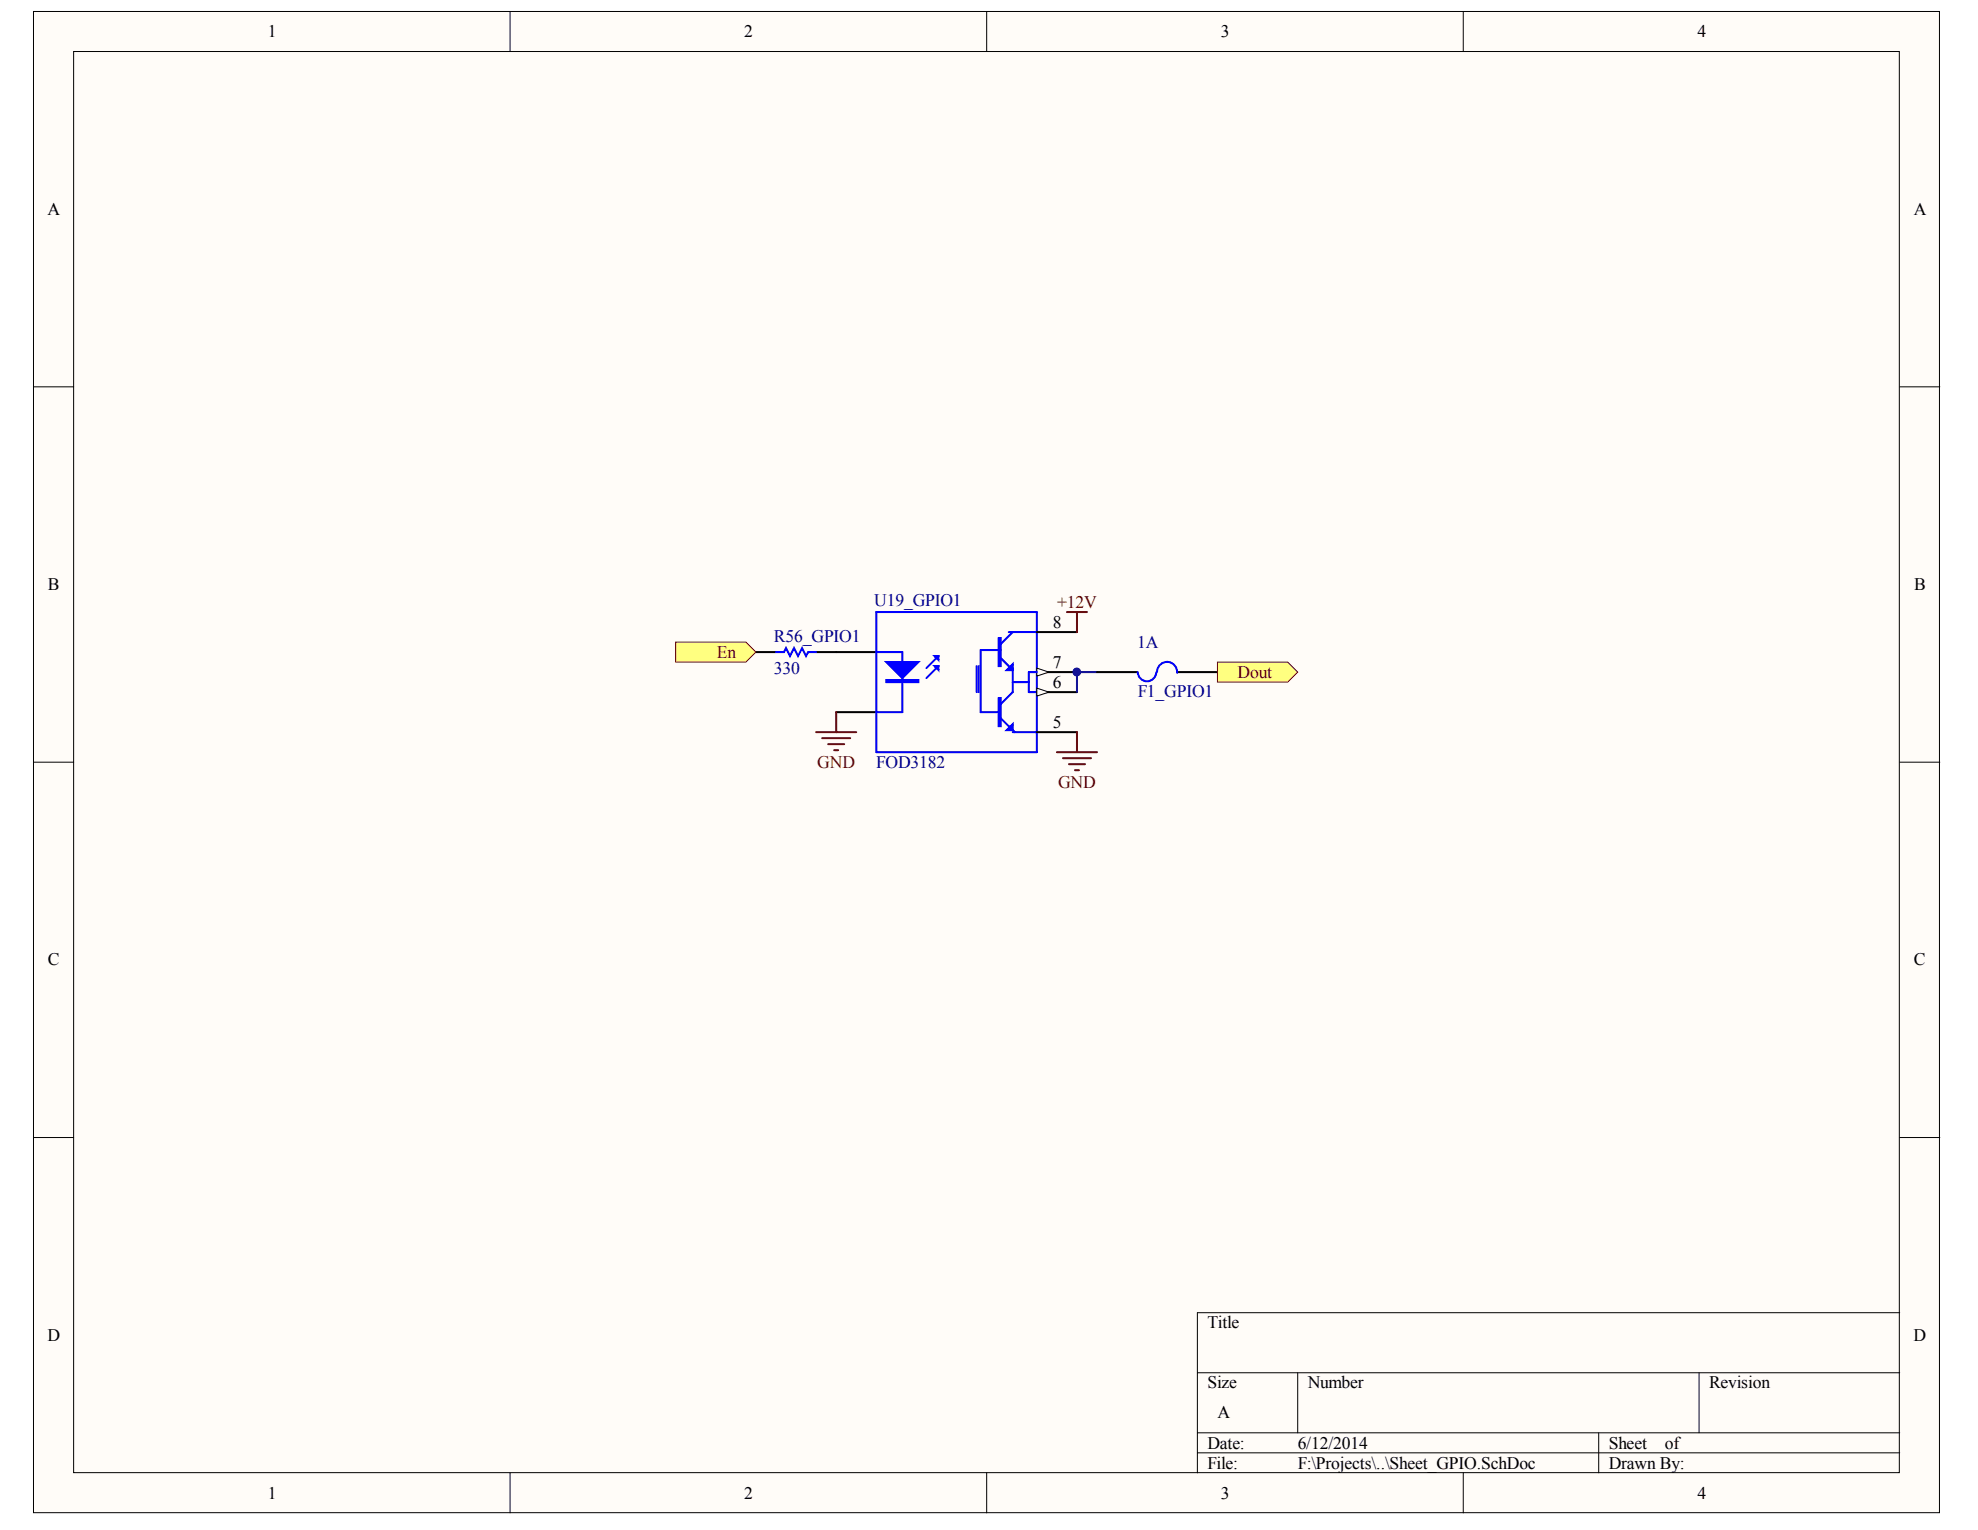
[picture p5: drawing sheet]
<svg xmlns="http://www.w3.org/2000/svg" width="279mm" height="216mm" viewBox="0 0 279 216" stroke-linecap="round" stroke-linejoin="round" font-family="sans-serif">
<g fill="#fffcf8" stroke="#000" stroke-width=".14">
<path d="M4.7 1.6h268.9v211.9h-268.9z"/>
<path d="M10.4 7.3h257.5v200.5h-257.5z"/>
</g>
<g fill="none" stroke="#000" stroke-width=".14">
<path d="M72 1.6v5.7M139.2 1.6v5.7M206.4 1.6v5.7M4.7 54.6h5.7M268 54.6h5.7M4.7 107.6h5.7M268 107.6h5.7M4.7 160.5h5.7M268 160.5h5.7M168.9 193.7h99.1M183.1 193.7v8.5M239.7 193.7v8.5"/>
<path d="M268 185.2h-99.1v22.6M72 207.8v5.7M139.2 207.8v5.7M168.9 202.2h99.1M168.9 205h99.1M206.4 207.8v5.7M225.5 202.2v5.6"/>
</g>
<path d="M118 92h5.6M146.3 89.2h5.6M146.3 97.7h5.6M118 100.5h5.6" fill="none" stroke="#000" stroke-width=".28"/>
<path d="M123.6 86.4h22.7v19.7h-22.7zM123.6 92h3.7v8.5h-3.7M132.4 94l-1.7 1.7M132.4 92.6l-1.7 1.7M140.9 92.6l2 2M142.3 89.2h4M142.9 97.7l-1.7 1.7M142.9 89.2l-1.7 1.7M145.1 97.7h1.2M141.2 101.3l2 2M142.9 103.3h3.4" fill="none" stroke="#00f" stroke-width=".28"/>
<g fill="#00f" stroke="#00f" stroke-width=".28">
<path d="M125 93.4h4.6l-2.3 2.3z"/>
<path d="M131.8 92.6h.6v.5z"/>
<path d="M131.8 94h.6v.6z"/>
<path d="M142 103l.9-.8v.8z"/>
<path d="M142 94.6l.9-.9v.9z"/>
<path d="M125 96h4.6v.3h-4.6z" fill-rule="evenodd"/>
<path d="M140.9 98.5h.3v4h-.3z" fill-rule="evenodd"/>
<path d="M140.9 90h.3v4h-.3z" fill-rule="evenodd"/>
</g>
<path d="M146.3 97.1l1.7 .6-1.7 .5z" fill="#fffcf8" stroke="#000" stroke-width=".14"/>
<path d="M146.3 94.8h5.6" fill="none" stroke="#000" stroke-width=".28"/>
<path d="M146.3 94.3l1.7 .5-1.7 .6z" fill="#fffcf8" stroke="#000" stroke-width=".14"/>
<path d="M106.6 92h2.9M115.1 92h2.9M146.3 103.3h5.6" fill="none" stroke="#000" stroke-width=".28"/>
<path d="M109.5 92h1.1l.3-.5 .6 1.1 .5-1.1 .6 1.1 .6-1.1 .5 1.1 .3-.6h1.1M137.8 94v3.7M138.1 94v3.7M141.2 91.7h-2.9v8.8h2.6M142.9 94.3v3.4M142.9 96.3h2.2M146.3 94.8h-1.2v2.9" fill="none" stroke="#00f" stroke-width=".28"/>
<path d="M115.1 103.3h5.7M116 104.2h3.9M116.8 105h2.3M117.7 105.9h.5M118 100.5v2.8" fill="none" stroke="#800000" stroke-width=".28"/>
<path d="M95.3 90.6h9.9l1.4 1.4-1.4 1.4h-9.9z" fill-rule="evenodd" fill="#ffff80" stroke="#800000" stroke-width=".14"/>
<path d="M150.5 86.4h2.9M151.9 86.4v2.8M149.1 106.1h5.7M150 107h3.9M150.8 107.8h2.3M151.7 108.7h.5M151.9 103.3v2.8" fill="none" stroke="#800000" stroke-width=".28"/>
<path d="M154.8 94.8h-2.9v2.9" fill="none" stroke="#000080" stroke-width=".28"/>
<path d="M154.8 94.8h5.6M166.1 94.8h5.7" fill="none" stroke="#000" stroke-width=".28"/>
<path d="M160.5 94.8a1.3 1.3 0 0 0 1.3 1.3 1.3 1.3 0 0 0 1.3-1.2M163.2 94.8a1.42 1.42 0 0 1 1.5-1.4 1.42 1.42 0 0 1 1.4 1.5" fill="none" stroke="#00f" stroke-width=".28"/>
<path d="M171.8 93.4h9.9l1.4 1.4-1.4 1.5h-9.9z" fill-rule="evenodd" fill="#ffff80" stroke="#800000" stroke-width=".14"/>
<circle cx="151.9" cy="94.8" r=".54" fill="#000080" stroke="#000080" stroke-width=".14"/>
<g font-size="2.5">
<text x="37.8" y="5.2">1</text>
<text x="105" y="5.2">2</text>
<text x="172.2" y="5.2">3</text>
<text x="239.5" y="5.2">4</text>
<text x="6.7" y="30.3">A</text>
<text x="270" y="30.3">A</text>
<text x="6.8" y="83.3">B</text>
<text x="270" y="83.3">B</text>
<text x="148.5" y="88.6">8</text>
<text x="148.5" y="94.2">7</text>
<text x="148.5" y="97.1">6</text>
<text x="148.5" y="102.7">5</text>
<text x="6.7" y="136.2">C</text>
<text x="270" y="136.2">C</text>
<text x="6.7" y="189.2">D</text>
<text x="170.3" y="187.5">Title</text>
<text x="270" y="189.2">D</text>
<text x="170.3" y="195.9">Size</text>
<text x="184.5" y="195.9">Number</text>
<text x="241.1" y="195.9">Revision</text>
<text x="171.8" y="200.2">A</text>
<text x="170.3" y="204.4">Date:</text>
<text x="170.3" y="207.2">File:</text>
<text x="183.1" y="204.4">6/12/2014</text>
<text x="183.1" y="207.2">F:\Projects\..\Sheet_GPIO.SchDoc</text>
<text x="227" y="204.4">Sheet</text>
<text x="227" y="207.2">Drawn By:</text>
<text x="234.9" y="204.4">of</text>
<text x="37.8" y="211.5">1</text>
<text x="105" y="211.5">2</text>
<text x="172.2" y="211.5">3</text>
<text x="239.5" y="211.5">4</text>
</g>
<g font-size="2.5" fill="#000080">
<text x="123.3" y="85.5">U19_GPIO1</text>
<text x="109.2" y="95.1">330</text>
<text x="109.2" y="90.6">R56_GPIO1</text>
<text x="160.4" y="91.4">1A</text>
<text x="160.5" y="98.4">F1_GPIO1</text>
<text x="123.6" y="108.4">FOD3182</text>
</g>
<g font-size="2.5" fill="#800000">
<text x="149.1" y="85.8">+12V</text>
<text x="101.1" y="92.8">En</text>
<text x="174.6" y="95.6">Dout</text>
<text x="115.3" y="108.4">GND</text>
<text x="149.3" y="111.2">GND</text>
</g>
</svg>
